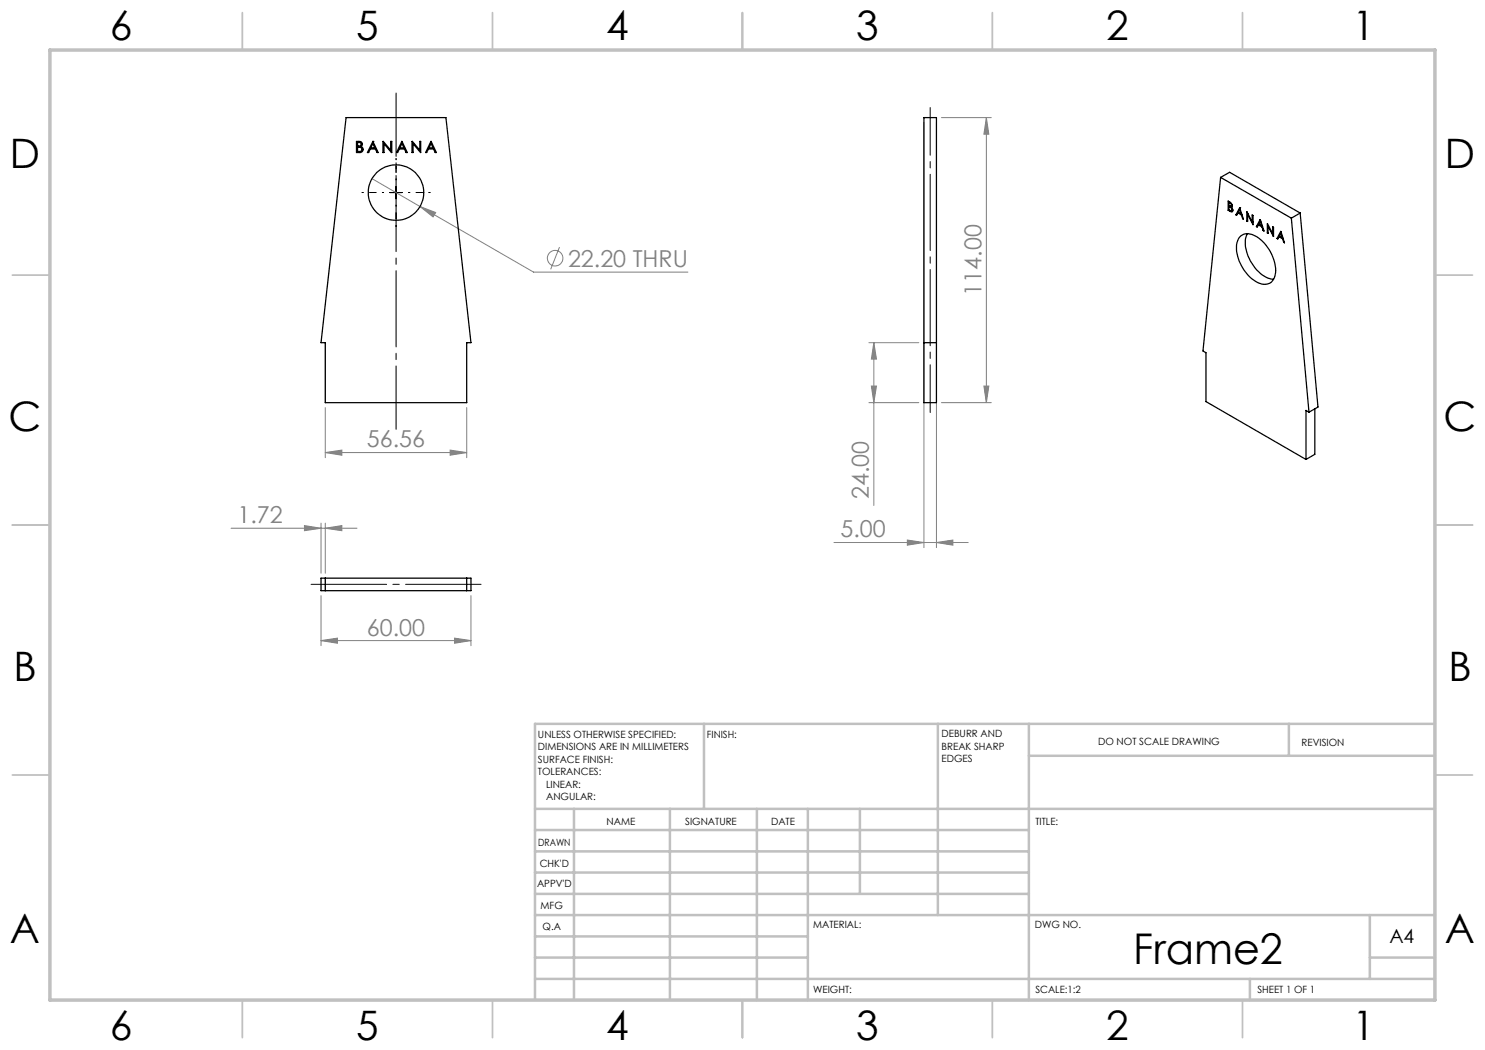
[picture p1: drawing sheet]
<svg xmlns="http://www.w3.org/2000/svg" width="297mm" height="210mm" viewBox="0 0 297 210" stroke-linecap="round" stroke-linejoin="round" font-family="sans-serif">
<g fill="none" stroke="#808080" stroke-width=".2">
<path d="M74.4 35.7l9.6 5.6M184.8 24.5v85M187.3 24.5v85M188.3 23.5h10M197.3 23.5l.5 3.3h-1zM197.3 23.5v57M84 41.3l3.1 1.2-.5 .9zM84 41.3l22.7 13.1h30.9M111.9 49.4l-1.8 4.5M173.8 68.5h10M174.3 77.2h1l-.5 3.3zM174.8 68.5v32.6"/>
<path d="M174.8 68.5l.5 3.3h-1zM196.8 77.2h1l-.5 3.3zM65.1 90.5l3.3-.5v1zM65.1 81.5v10M65.1 90.5h28.2M90 90l3.3 .5-3.3 .5zM93.3 81.5v10M173.8 80.5h10M188.3 80.5h10M46.2 105.6h25.2M60.9 105.1l3.3 .5-3.3 .5zM64.2 104.6v10"/>
<path d="M64.2 119.1v10M65.1 105.6l3.3-.5v1zM65.1 104.6v10M94.2 119.1v10M166.8 108.5h26.8M181.5 108l3.3 .5-3.3 .5zM187.3 108.5l3.3-.5v1zM64.2 128.1l3.3-.5v1zM64.2 128.1h30M90.9 127.6l3.3 .5-3.3 .5z"/>
<circle cx="111" cy="51.6" r="1.55"/>
</g>
<path d="M79.2 85.9v-67.3" fill="none" stroke="#000" stroke-width=".2" stroke-dasharray="15.2 1.3 1.3 1.3" stroke-dashoffset="2.6"/>
<path d="M76.7 38.5h-4.3M79.2 36v-4.3M81.7 38.5h4.3M79.2 41v4.3" fill="none" stroke="#000" stroke-width=".2" stroke-dasharray="15.2 1.3 1.3 1.3" stroke-dashoffset="15"/>
<path d="M62.2 116.9h34" fill="none" stroke="#000" stroke-width=".2" stroke-dasharray="15.2 1.3 1.3 1.3" stroke-dashoffset=".1"/>
<path d="M186 82.5v-61" fill="none" stroke="#000" stroke-width=".2" stroke-dasharray="15.2 1.3 1.3 1.3" stroke-dashoffset="5.7"/>
<path d="M78 38.5h2.4M79.2 37.3v2.5" fill="none" stroke="#000" stroke-width=".2"/>
<g fill="none" stroke="#c0c0c0" stroke-width=".35">
<path d="M48.5 2.5v7.5M98.5 2.5v7.5M148.5 2.5v7.5M198.5 2.5v7.5M248.5 2.5v7.5M2.5 55h7.5M287 55h7.5M2.5 105h7.5M287 105h7.5M2.5 155h7.5M287 155h7.5M48.5 200v7.5"/>
<path d="M98.5 200v7.5M148.5 200v7.5M198.5 200v7.5M248.5 200v7.5"/>
</g>
<g fill="none" stroke="#c0c0c0" stroke-width=".5">
<path d="M140.8 144.8v17M187.6 144.8v38.2M205.8 144.8v55.2M205.8 151.2h81.2M257.8 144.8v6.4M287 144.8h-180v55.2M107 161.8h180M107 178.8h98.8M107 174.5h98.8M107 170.3h98.8M107 166h98.8M114.8 161.8v38.2"/>
<path d="M134 161.8v38.2M151.4 161.8v38.2M161.6 161.8v38.2M172 161.8v17M107 195.8h180M107 191.5h54.6M107 187.3h54.6M107 183h180M250 195.8v4.2M274 191.5h13M274 183v12.8"/>
</g>
<path d="M10 10h277v190h-277z" fill="none" stroke="#c0c0c0" stroke-width=".7"/>
<g fill="#808080">
<path d="M90 90l3.3 .5-3.3 .5zM65.1 90.5l3.3-.5v1zM90.9 127.6l3.3 .5-3.3 .5zM64.2 128.1l3.3-.5v1z"/>
<path d="M84 41.3l2.6 2.1 .5-.9zM60.9 105.1l3.3 .5-3.3 .5zM65.1 105.6l3.3-.5v1zM181.5 108l3.3 .5-3.3 .5zM187.3 108.5l3.3-.5v1z"/>
<path d="M197.3 23.5l.5 3.3h-1zM196.8 77.2h1l-.5 3.3zM174.8 68.5l.5 3.3h-1zM174.3 77.2h1l-.5 3.3z"/>
</g>
<g fill="none" stroke="#000" stroke-width=".25">
<path d="M69.2 23.5h20l5 45h-.9v12h-28.2v-12h-.9zM71.3 28.3h.5a.57 .57 0 0 1 .6 .3 .57 .57 0 0 1-.2 .7 .62 .62 0 0 1 .4 .7 .62 .62 0 0 1-.7 .5h-.6zM71.5 29.4a.56 .56 0 0 1 .7 .1 .56 .56 0 0 1 .2 .6l-.4 .2h-.5zM71.5 28.5h.3a.4 .4 0 0 1 .4 .5 .4 .4 0 0 1-.6 .2h-.1zM74.6 28.3h.1M74.6 28.3l1 2.2h-.2l-.3-.7h-1.1l-.3 .7h-.2zM74.6 28.7l.4 .9h-.8zM76.6 28.3l1.5 1.7v-1.7h.3v2.2l-1.6-1.8v1.8h-.2zM80.4 28.3l1.1 2.2h-.3l-.3-.7h-1l-.4 .7h-.2zM80.4 28.7l.4 .9h-.8zM82.4 28.3l1.6 1.7v-1.7h.1v2.2l-1.5-1.8v1.8h-.2zM86.2 28.3l1.1 2.2h-.3l-.3-.7h-1l-.4 .7h-.2z"/>
<path d="M86.2 28.3h.1M86.2 28.7l.4 .9h-.8zM184.8 23.5h2.5v57h-2.5zM244.1 35.5l-3.5 34.7 .6 .3v9.8l20 11.6M244.1 35.5l14.2 8.1M244.1 35.5l1.8-1 14.1 8.1M245.6 42l.5 .3M245.8 40.5v.6l.4 .1 .1-.1M245.8 41.9l.5 .3 .1-.2M245.8 40.5l.2 .1M245.8 41.3v.6M245.8 42h-.2"/>
<path d="M245.8 41.3h.1M245.9 41.3l.3 .2M245.9 40.4a.66 .66 0 0 1 .4 1M245.9 40.4l-.3-.2v1.8M245.9 40.4l-.1 .1M245.9 41.2l-.1 .1M246 40.6l.3 .5M246 41.2l-.1 .1M246.1 40.5l-.1 .1M246.2 41.5l.2 .5M246.3 41.4a.48 .48 0 0 1 .3 .5 .48 .48 0 0 1-.4 .5l-.1-.1M246.3 42.2l-.2 .1"/>
<path d="M246.3 41.4l-.1 .1M246.4 41.3l-.1 .1M246.4 41l-.1 .1M246.5 41.1l-.3 .1M246.6 42l-.3 .1M246.6 41.9l-.2 .1M247.5 42.8l-.3 .2M247.6 42.6l-.3 .4h-.1M247.6 42.6l.7 .4M247.7 42.5l-.1 .1M247.9 41.5h.1M247.9 41.5l.8 2.3-.2-.1"/>
<path d="M247.9 41.5l-.7 1.5M247.9 41.9l.3 .9M247.9 41.9l-.3 .5 .6 .4M248 47.3a2.57 2.57 0 0 1 3.4 .1 8.2 8.2 0 0 1 3.6 7.8 2.26 2.26 0 0 1-3.6 1.2 8.4 8.4 0 0 1-4.1-7.6l.4-1zM248 41.8l-.1 .1M248.3 43l.2 .7M248.3 42.7l-.1 .1M248.4 42.9l-.1 .1M248.6 43.7h-.1M249.4 42.4v1.8M249.4 42.4h.1M249.4 42.4l1 2"/>
<path d="M249.4 46.7a6.3 6.3 0 0 0 1.1 6.2 5.6 5.6 0 0 0 4.2 2.9M249.5 42.9v1.4l-.1-.1M249.5 42.9l1.1 2M249.5 44.1l-.1 .1M249.6 42.8l-.1 .1M250.4 44.4v-1.4l.2 .1v1.8M250.6 44.9h.1M250.6 44.4h-.2M251.3 45.3l.7-1.4 .8 2.3-.2-.1M251.6 45.1l-.3 .2M251.7 45l-.2 .4-.2-.1M251.7 45l.7 .4"/>
<path d="M251.8 44.9l-.1 .1M252.1 44.3l.2 .8M252.1 44.3l-.3 .5 .5 .3M252.2 44.2l-.1 .1M252.4 45.4l.2 .7M252.4 45.1h-.1M252.5 45.3l-.1 .1M252.7 46l-.1 .1M253.5 46.6v-1.8l1.1 2M253.6 45.2v1.5l-.1-.1M253.6 45.2l1.1 2.1M253.6 46.5l-.1 .1"/>
<path d="M253.7 45.2h-.1M254.6 46.8v-1.4l.1 .1v1.8M254.7 47.3h.1M254.7 46.7l-.1 .1M255.4 47.7l.8-1.4 .7 2.3-.1-.1M255.7 47.5l-.3 .2M255.8 47.3l-.2 .5-.2-.1M255.8 47.3l.7 .5M256 47.2l-.2 .1M256.2 46.7l.2 .8M256.2 46.7l-.3 .5 .5 .3M256.3 46.6l-.1 .1"/>
<path d="M256.5 47.8l.3 .7M256.5 47.4l-.1 .1M256.6 47.7l-.1 .1M256.9 48.4l-.1 .1M258.3 43.6l3.5 38.8M260 42.6l3.6 38.8-1.8 1M260 42.6l-1.7 1M184.8 68.5h2.5M261.8 82.4l-.6-.3v9.8M263 81.8v9.1l-1.8 1M64.2 115.6h30v2.5h-30zM65.1 115.6v2.5"/>
<path d="M93.3 115.6v2.5"/>
<circle cx="79.2" cy="38.5" r="5.5"/>
</g>
<text font-size="8.5" x="226.7" y="192.7">Frame2</text>
<g font-size="8.1">
<text x="22" y="8">6</text>
<text x="71.2" y="8">5</text>
<text x="121.2" y="8">4</text>
<text x="171.3" y="8">3</text>
<text x="221.3" y="8">2</text>
<text x="270.5" y="8">1</text>
<text x="2" y="33.6">D</text>
<text x="289" y="33.6">D</text>
<text x="1.7" y="86.1">C</text>
<text x="288.7" y="86.1">C</text>
<text x="2.7" y="136.1">B</text>
<text x="289.7" y="136.1">B</text>
<text x="2" y="188.6">A</text>
<text x="289" y="188.6">A</text>
<text x="22" y="208">6</text>
<text x="71.2" y="208">5</text>
<text x="121.2" y="208">4</text>
<text x="171.3" y="208">3</text>
<text x="221.3" y="208">2</text>
<text x="270.5" y="208">1</text>
</g>
<g font-size="4.7" fill="#808080">
<text x="113.6" y="53.3">22.20 THRU</text>
<text x="196.3" y="59.1" transform="rotate(-90 196.3 59.1)">114.00</text>
<text x="73.4" y="89.5">56.56</text>
<text x="173.8" y="99.8" transform="rotate(-90 173.8 99.8)">24.00</text>
<text x="47.5" y="104.6">1.72</text>
<text x="168.1" y="107.5">5.00</text>
<text x="73.4" y="127.1">60.00</text>
</g>
<text font-size="3.9" x="277.9" y="188.5">A4</text>
<g font-size="2">
<text x="107.6" y="147.6">UNLESS OTHERWISE SPECIFIED:</text>
<text x="141.4" y="147.6">FINISH:</text>
<text x="188.3" y="147.5">DEBURR AND</text>
<text x="188.3" y="150">BREAK SHARP</text>
<text x="219.6" y="149">DO NOT SCALE DRAWING</text>
<text x="260.3" y="149.2">REVISION</text>
<text x="107.6" y="150.1">DIMENSIONS ARE IN MILLIMETERS</text>
<text x="107.6" y="152.6">SURFACE FINISH:</text>
<text x="107.6" y="155.1">TOLERANCES:</text>
<text x="188.3" y="152.5">EDGES</text>
<text x="109.2" y="157.6">LINEAR:</text>
<text x="109.2" y="160.1">ANGULAR:</text>
<text x="121.3" y="165">NAME</text>
<text x="137" y="164.9">SIGNATURE</text>
<text x="154.2" y="164.9">DATE</text>
<text x="207.1" y="164.9">TITLE:</text>
<text x="107.6" y="169.1">DRAWN</text>
<text x="107.9" y="173.3">CHK'D</text>
<text x="107.4" y="177.4">APPV'D</text>
<text x="108.1" y="181.8">MFG</text>
<text x="108.5" y="186">Q.A</text>
<text x="162.6" y="185.5">MATERIAL:</text>
<text x="207" y="185.5">DWG NO.</text>
<text x="162.6" y="198.5">WEIGHT:</text>
<text x="207.1" y="198.6">SCALE:1:2</text>
<text x="251.5" y="198.6">SHEET 1 OF 1</text>
</g>
</svg>
